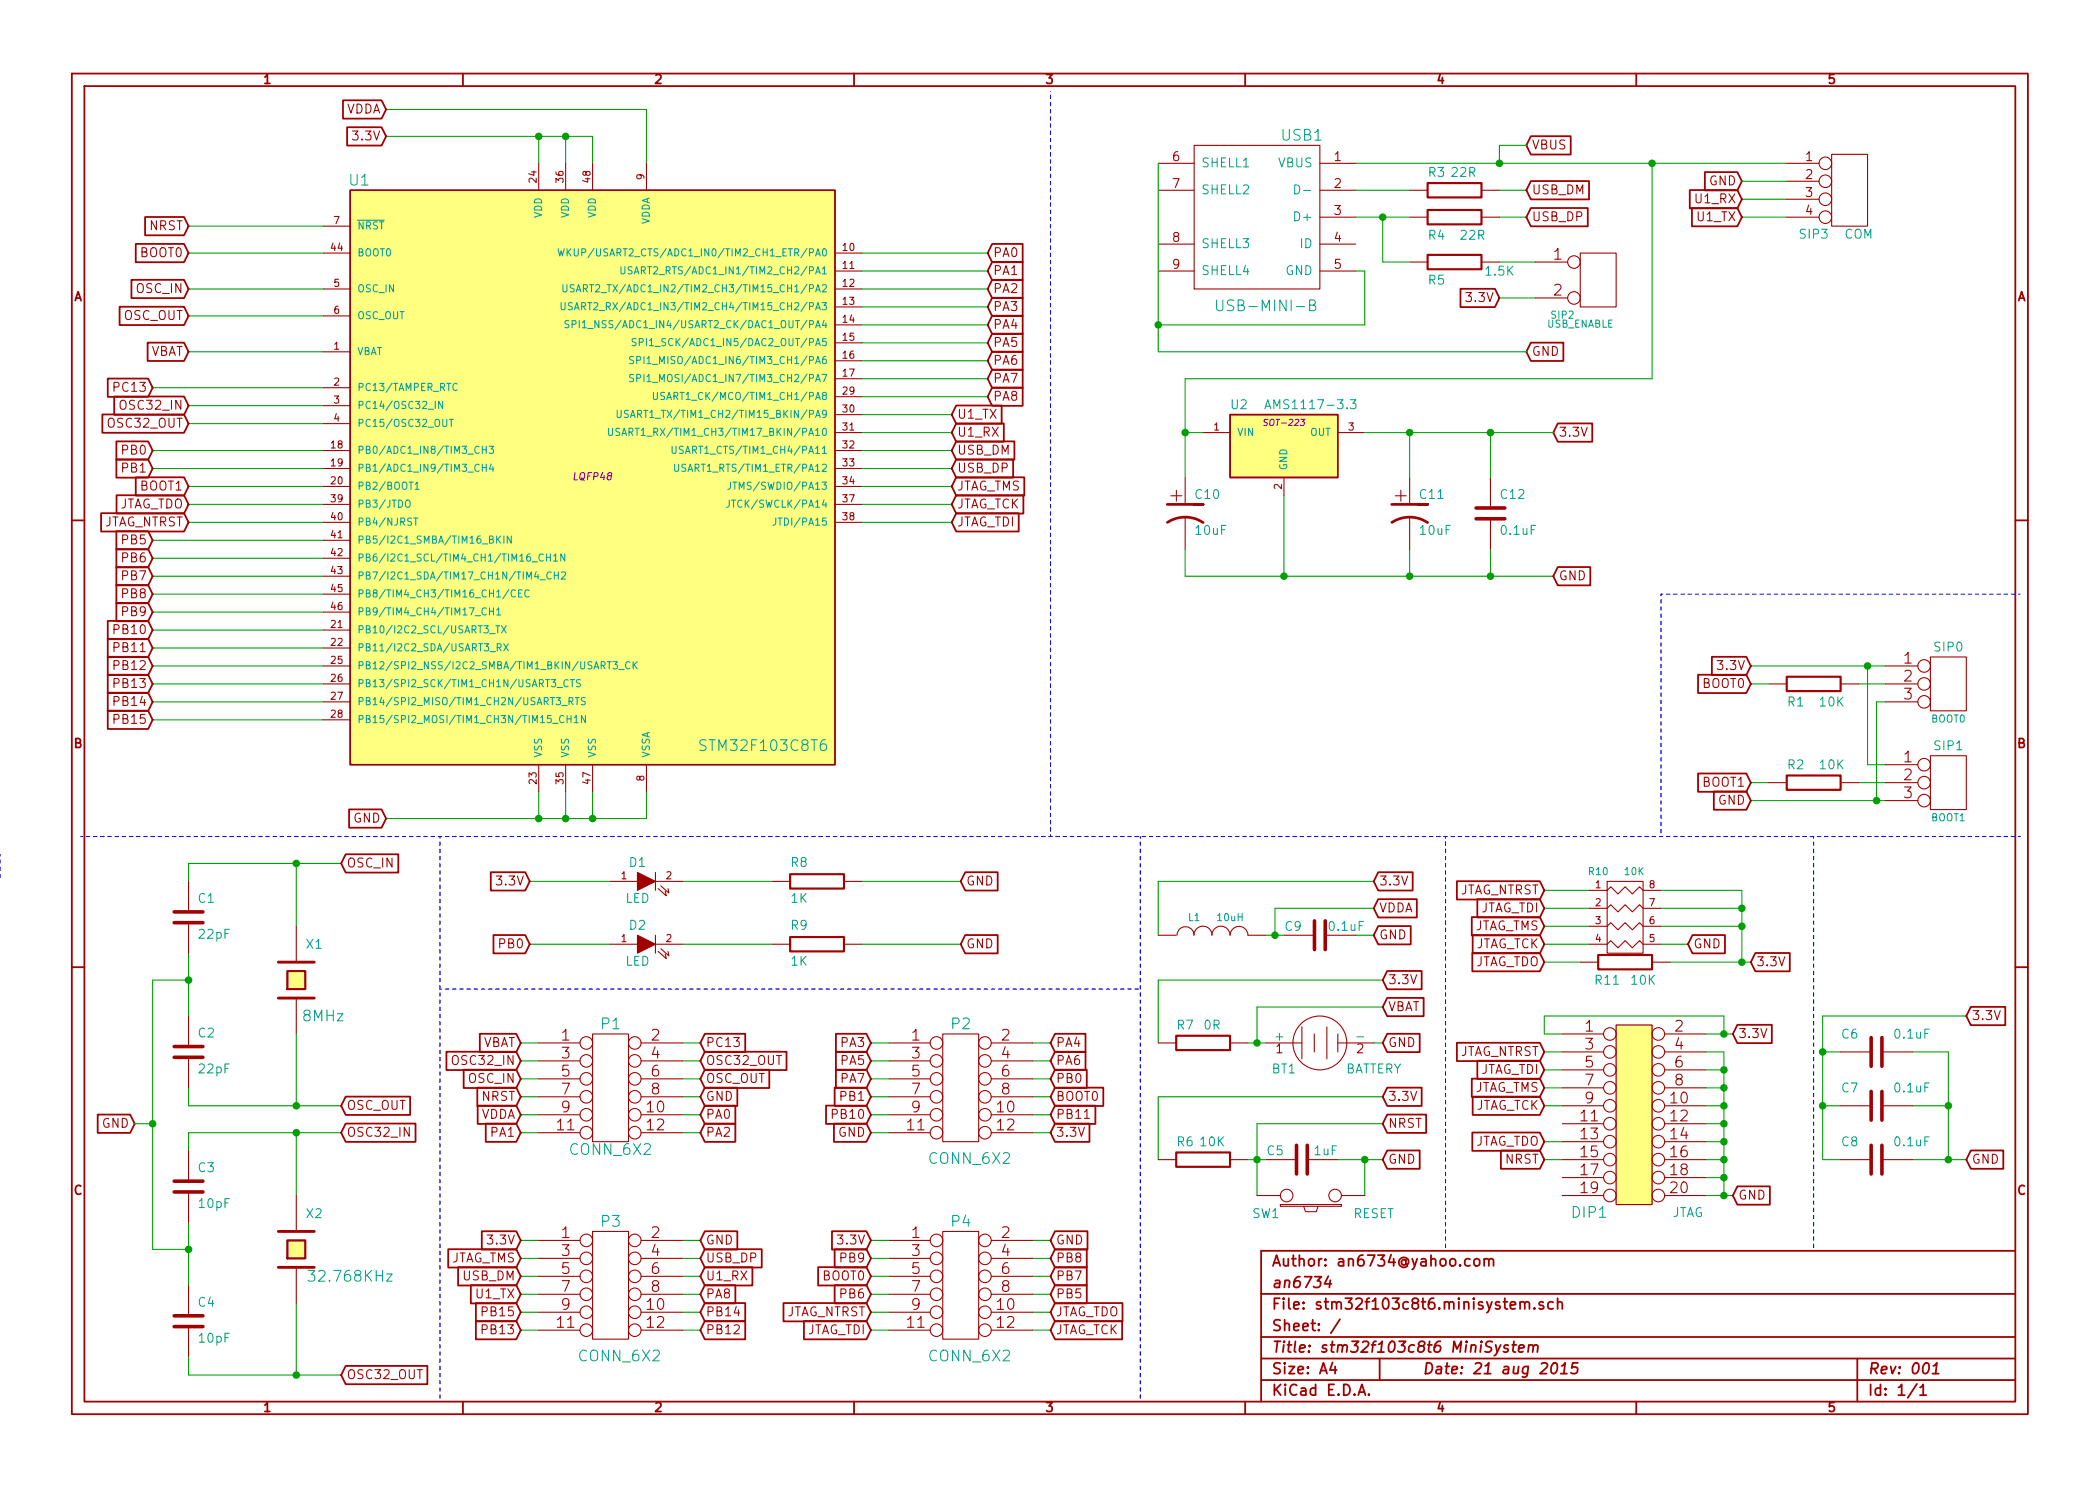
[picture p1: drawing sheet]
EESchema Schematic File Version 2
LIBS:power
LIBS:device
LIBS:transistors
LIBS:conn
LIBS:linear
LIBS:regul
LIBS:74xx
LIBS:cmos4000
LIBS:adc-dac
LIBS:memory
LIBS:xilinx
LIBS:special
LIBS:microcontrollers
LIBS:dsp
LIBS:microchip
LIBS:analog_switches
LIBS:motorola
LIBS:texas
LIBS:intel
LIBS:audio
LIBS:interface
LIBS:digital-audio
LIBS:philips
LIBS:display
LIBS:cypress
LIBS:siliconi
LIBS:opto
LIBS:atmel
LIBS:contrib
LIBS:valves
LIBS:stm32
LIBS:stm32f103c8t6.minisystem-cache
EELAYER 27 0
EELAYER END
$Descr A4 11693 8268
encoding utf-8
Sheet 1 1
Title "stm32f103c8t6 MiniSystem"
Date "21 aug 2015"
Rev "001"
Comp "an6734"
Comment1 "Author: an6734@yahoo.com"
Comment2 ""
Comment3 ""
Comment4 ""
$EndDescr
Wire Notes Line
	2450 5500 6350 5500
Wire Notes Line
	10100 4650 10100 6950
Wire Notes Line
	6350 4650 6350 7800
Wire Wire Line
	8350 1450 8550 1450
Connection ~ 8300 3200
Wire Wire Line
	8300 3200 8300 3050
Wire Wire Line
	9950 1200 9700 1200
Wire Wire Line
	8350 1200 8500 1200
Wire Wire Line
	9750 4450 10500 4450
Wire Wire Line
	9750 3700 10500 3700
Wire Wire Line
	10350 3800 10500 3800
Connection ~ 10850 6150
Wire Wire Line
	10650 6150 10850 6150
Wire Wire Line
	10650 6450 10950 6450
Wire Wire Line
	10150 6450 10250 6450
Wire Wire Line
	10150 5650 10150 6450
Wire Wire Line
	10150 5650 10950 5650
Connection ~ 9700 5050
Wire Wire Line
	9250 5050 9700 5050
Wire Wire Line
	9300 5350 9750 5350
Wire Wire Line
	8800 5350 8600 5350
Wire Wire Line
	8850 5150 8600 5150
Wire Wire Line
	8850 4950 8600 4950
Wire Wire Line
	8700 6350 8600 6350
Wire Wire Line
	8600 6050 8700 6050
Wire Wire Line
	8700 5850 8600 5850
Connection ~ 9600 6450
Wire Wire Line
	9600 6450 9500 6450
Connection ~ 9600 6250
Wire Wire Line
	9600 6250 9500 6250
Connection ~ 9600 6050
Wire Wire Line
	9600 6050 9500 6050
Connection ~ 9600 6650
Wire Wire Line
	9600 5850 9600 6650
Wire Wire Line
	9600 5850 9500 5850
Wire Wire Line
	9500 5750 9650 5750
Connection ~ 7600 6450
Wire Wire Line
	7600 6650 7600 6450
Wire Wire Line
	7450 6450 7700 6450
Wire Wire Line
	6950 6450 7050 6450
Wire Wire Line
	7700 6100 6450 6100
Wire Wire Line
	6450 6100 6450 6450
Wire Wire Line
	7700 6250 7000 6250
Connection ~ 7000 6450
Connection ~ 7000 5800
Wire Wire Line
	7000 5800 7000 5600
Wire Wire Line
	7000 5600 7700 5600
Wire Wire Line
	6450 5800 6450 5450
Wire Wire Line
	6450 5450 7700 5450
Wire Wire Line
	7550 5200 7650 5200
Wire Wire Line
	7650 4900 6450 4900
Wire Wire Line
	7050 5200 7150 5200
Wire Notes Line
	2450 4650 2450 7800
Wire Wire Line
	3800 6200 3900 6200
Wire Wire Line
	3800 6000 3900 6000
Wire Wire Line
	3800 5800 3900 5800
Wire Wire Line
	3000 6200 2900 6200
Wire Wire Line
	2900 6000 3000 6000
Wire Wire Line
	3000 5800 2900 5800
Wire Wire Line
	3800 5250 4300 5250
Connection ~ 1650 7650
Wire Wire Line
	1050 7650 1900 7650
Wire Wire Line
	1650 6650 1650 6300
Wire Wire Line
	1050 6400 1050 6300
Wire Wire Line
	1050 6800 1050 7150
Wire Wire Line
	1050 7650 1050 7550
Wire Wire Line
	1650 7250 1650 7650
Connection ~ 1050 6950
Wire Wire Line
	1050 6300 1900 6300
Connection ~ 1650 6300
Connection ~ 1650 4800
Wire Wire Line
	1050 4800 1900 4800
Connection ~ 1050 5450
Wire Wire Line
	1650 5750 1650 6150
Wire Wire Line
	1050 6050 1050 6150
Wire Wire Line
	1050 5300 1050 5650
Wire Wire Line
	1050 2250 1800 2250
Wire Wire Line
	1800 2350 1050 2350
Wire Wire Line
	1800 1600 1050 1600
Wire Wire Line
	1800 1750 1050 1750
Wire Wire Line
	1800 1950 1050 1950
Wire Wire Line
	1800 2500 850  2500
Wire Wire Line
	1800 2600 850  2600
Wire Wire Line
	1800 2700 1050 2700
Wire Wire Line
	1800 2800 1050 2800
Wire Wire Line
	1800 2900 1050 2900
Wire Wire Line
	1800 3000 850  3000
Wire Wire Line
	1800 3100 850  3100
Wire Wire Line
	1800 3200 850  3200
Wire Wire Line
	1800 3300 850  3300
Wire Wire Line
	1800 3400 850  3400
Wire Wire Line
	1800 3500 850  3500
Wire Wire Line
	1800 3600 850  3600
Wire Wire Line
	1800 3700 850  3700
Wire Wire Line
	1800 3800 850  3800
Wire Wire Line
	1800 3900 850  3900
Wire Wire Line
	1800 4000 850  4000
Wire Wire Line
	1800 1400 1050 1400
Wire Wire Line
	1800 1250 1050 1250
Wire Wire Line
	1800 2150 850  2150
Wire Wire Line
	3000 4550 3000 4400
Wire Wire Line
	3600 4550 3600 4400
Wire Wire Line
	3300 4550 3300 4400
Wire Wire Line
	3150 4550 3150 4400
Wire Wire Line
	2150 4550 3600 4550
Connection ~ 3300 4550
Connection ~ 3150 4550
Connection ~ 3000 4550
Wire Wire Line
	3300 750  3300 900 
Wire Wire Line
	3150 750  3150 900 
Wire Wire Line
	3000 750  3000 900 
Wire Wire Line
	2150 750  3300 750 
Connection ~ 3150 750 
Connection ~ 3000 750 
Wire Wire Line
	3600 900  3600 600 
Wire Wire Line
	3600 600  2150 600 
Wire Wire Line
	4800 2300 5300 2300
Wire Wire Line
	4800 2400 5300 2400
Wire Wire Line
	4800 1400 5500 1400
Wire Wire Line
	4800 1500 5500 1500
Wire Wire Line
	4800 1600 5500 1600
Wire Wire Line
	4800 1700 5500 1700
Wire Wire Line
	4800 1800 5500 1800
Wire Wire Line
	4800 1900 5500 1900
Wire Wire Line
	4800 2000 5500 2000
Wire Wire Line
	4800 2100 5500 2100
Wire Wire Line
	4800 2200 5500 2200
Wire Wire Line
	4800 2500 5300 2500
Wire Wire Line
	4800 2600 5300 2600
Wire Wire Line
	4800 2700 5300 2700
Wire Wire Line
	4800 2800 5300 2800
Wire Wire Line
	4800 2900 5300 2900
Wire Notes Line
	0    4750 0    4900
Wire Wire Line
	1050 4800 1050 4900
Wire Wire Line
	1650 5150 1650 4800
Wire Wire Line
	1050 6150 1900 6150
Connection ~ 1650 6150
Wire Notes Line
	5850 4650 5850 500 
Wire Wire Line
	2950 5250 3400 5250
Wire Wire Line
	4800 5250 5350 5250
Wire Wire Line
	4800 4900 5350 4900
Wire Wire Line
	2950 4900 3400 4900
Wire Wire Line
	3800 4900 4300 4900
Wire Wire Line
	3000 5900 2900 5900
Wire Wire Line
	2900 6100 3000 6100
Wire Wire Line
	2900 6300 3000 6300
Wire Wire Line
	3800 5900 3900 5900
Wire Wire Line
	3800 6100 3900 6100
Wire Wire Line
	3800 6300 3900 6300
Wire Wire Line
	3800 7400 3900 7400
Wire Wire Line
	3800 7200 3900 7200
Wire Wire Line
	3800 7000 3900 7000
Wire Wire Line
	2900 7400 3000 7400
Wire Wire Line
	2900 7200 3000 7200
Wire Wire Line
	3000 7000 2900 7000
Wire Wire Line
	3000 6900 2900 6900
Wire Wire Line
	2900 7100 3000 7100
Wire Wire Line
	3000 7300 2900 7300
Wire Wire Line
	3800 6900 3900 6900
Wire Wire Line
	3800 7100 3900 7100
Wire Wire Line
	3800 7300 3900 7300
Wire Wire Line
	5750 7300 5850 7300
Wire Wire Line
	5750 7100 5850 7100
Wire Wire Line
	5750 6900 5850 6900
Wire Wire Line
	4950 7300 4850 7300
Wire Wire Line
	4850 7100 4950 7100
Wire Wire Line
	4950 6900 4850 6900
Wire Wire Line
	4950 7000 4850 7000
Wire Wire Line
	4850 7200 4950 7200
Wire Wire Line
	4850 7400 4950 7400
Wire Wire Line
	5750 7000 5850 7000
Wire Wire Line
	5750 7200 5850 7200
Wire Wire Line
	5750 7400 5850 7400
Wire Wire Line
	5750 6300 5850 6300
Wire Wire Line
	5750 6100 5850 6100
Wire Wire Line
	5750 5900 5850 5900
Wire Wire Line
	4850 6300 4950 6300
Wire Wire Line
	4850 6100 4950 6100
Wire Wire Line
	4950 5900 4850 5900
Wire Wire Line
	4950 5800 4850 5800
Wire Wire Line
	4850 6000 4950 6000
Wire Wire Line
	4950 6200 4850 6200
Wire Wire Line
	5750 5800 5850 5800
Wire Wire Line
	5750 6000 5850 6000
Wire Wire Line
	5750 6200 5850 6200
Wire Wire Line
	6450 4900 6450 5200
Wire Wire Line
	7650 5050 7100 5050
Wire Wire Line
	7100 5050 7100 5200
Connection ~ 7100 5200
Wire Wire Line
	6950 5800 7050 5800
Wire Wire Line
	7700 5800 7650 5800
Wire Wire Line
	7000 6250 7000 6650
Wire Wire Line
	9500 6650 9650 6650
Wire Wire Line
	8700 5750 8600 5750
Wire Wire Line
	8600 5750 8600 5650
Wire Wire Line
	8600 5650 9600 5650
Wire Wire Line
	9600 5650 9600 5750
Connection ~ 9600 5750
Wire Wire Line
	9500 5950 9600 5950
Connection ~ 9600 5950
Wire Wire Line
	9500 6150 9600 6150
Connection ~ 9600 6150
Wire Wire Line
	9500 6350 9600 6350
Connection ~ 9600 6350
Wire Wire Line
	9500 6550 9600 6550
Connection ~ 9600 6550
Wire Wire Line
	8700 5950 8600 5950
Wire Wire Line
	8700 6150 8600 6150
Wire Wire Line
	8700 6450 8600 6450
Wire Wire Line
	8850 5050 8600 5050
Wire Wire Line
	8850 5250 8600 5250
Wire Wire Line
	9400 5250 9250 5250
Wire Wire Line
	9250 4950 9700 4950
Wire Wire Line
	9700 4950 9700 5350
Connection ~ 9700 5350
Wire Wire Line
	9250 5150 9700 5150
Connection ~ 9700 5150
Wire Wire Line
	10250 6150 10150 6150
Connection ~ 10150 6150
Wire Wire Line
	10250 5850 10150 5850
Connection ~ 10150 5850
Wire Wire Line
	10650 5850 10850 5850
Connection ~ 10850 6450
Wire Wire Line
	10850 5850 10850 6450
Wire Wire Line
	9750 3800 9850 3800
Wire Wire Line
	9750 4350 9850 4350
Wire Wire Line
	10350 4350 10500 4350
Wire Wire Line
	10500 4250 10400 4250
Wire Wire Line
	10400 4250 10400 3700
Connection ~ 10400 3700
Wire Wire Line
	10500 3900 10450 3900
Wire Wire Line
	10450 3900 10450 4450
Connection ~ 10450 4450
Wire Wire Line
	8350 1050 8500 1050
Wire Wire Line
	7550 1050 7850 1050
Wire Wire Line
	9700 1100 9950 1100
Wire Wire Line
	6600 3200 8650 3200
Wire Wire Line
	7850 3050 7850 3200
Connection ~ 7850 3200
Wire Wire Line
	7150 2750 7150 3200
Connection ~ 7150 3200
Wire Wire Line
	8350 1650 8550 1650
Wire Wire Line
	7550 900  9950 900 
Wire Notes Line
	450  4650 11250 4650
Wire Notes Line
	8050 4650 8050 6950
Wire Notes Line
	11250 3300 9250 3300
Wire Notes Line
	9250 3300 9250 4650
Text GLabel 8500 1950 2    50   Input ~ 0
GND
Text GLabel 8500 800  2    50   Input ~ 0
VBUS
Text GLabel 8350 1650 0    50   Input ~ 0
3.3V
Text GLabel 8650 2400 2    50   Input ~ 0
3.3V
Text GLabel 8650 3200 2    50   Input ~ 0
GND
$Comp
L C C12
U 1 1
P 8300 2850
F 0 "C12" H 8350 2950 50  0000 L CNN
F 1 "0.1uF" H 8350 2750 50  0000 L CNN
F 2 "" H 8300 2850 60  0001 C CNN
F 3 "" H 8300 2850 60  0001 C CNN
	1    8300 2850
	1    0    0    -1  
$EndComp
$Comp
L CP1 C11
U 1 1
P 7850 2850
F 0 "C11" H 7900 2950 50  0000 L CNN
F 1 "10uF" H 7900 2750 50  0000 L CNN
F 2 "" H 7850 2850 60  0001 C CNN
F 3 "" H 7850 2850 60  0001 C CNN
	1    7850 2850
	1    0    0    -1  
$EndComp
$Comp
L CP1 C10
U 1 1
P 6600 2850
F 0 "C10" H 6650 2950 50  0000 L CNN
F 1 "10uF" H 6650 2750 50  0000 L CNN
F 2 "" H 6600 2850 60  0001 C CNN
F 3 "" H 6600 2850 60  0001 C CNN
	1    6600 2850
	1    0    0    -1  
$EndComp
Text GLabel 9700 1200 0    50   Input ~ 0
U1_TX
Text GLabel 9700 1100 0    50   Input ~ 0
U1_RX
Text GLabel 8500 1200 2    50   Input ~ 0
USB_DP
Text GLabel 8500 1050 2    50   Input ~ 0
USB_DM
$Comp
L R R4
U 1 1
P 8100 1200
F 0 "R4" V 8000 1300 50  0000 C CNN
F 1 "22R" V 8000 1100 50  0000 C CNN
F 2 "" H 8100 1200 60  0001 C CNN
F 3 "" H 8100 1200 60  0001 C CNN
	1    8100 1200
	0    -1   -1   0   
$EndComp
$Comp
L R R3
U 1 1
P 8100 1050
F 0 "R3" V 8200 1150 50  0000 C CNN
F 1 "22R" V 8200 1000 50  0000 C CNN
F 2 "" H 8100 1050 60  0001 C CNN
F 3 "" H 8100 1050 60  0001 C CNN
	1    8100 1050
	0    -1   -1   0   
$EndComp
$Comp
L R R5
U 1 1
P 8100 1450
F 0 "R5" V 8000 1550 50  0000 C CNN
F 1 "1.5K" V 8050 1200 50  0000 C CNN
F 2 "" H 8100 1450 60  0001 C CNN
F 3 "" H 8100 1450 60  0001 C CNN
	1    8100 1450
	0    -1   -1   0   
$EndComp
Text GLabel 9750 3700 0    50   Input ~ 0
3.3V
Text GLabel 9750 4450 0    50   Input ~ 0
GND
$Comp
L R R2
U 1 1
P 10100 4350
F 0 "R2" V 10200 4450 50  0000 C CNN
F 1 "10K" V 10200 4250 50  0000 C CNN
F 2 "" H 10100 4350 60  0001 C CNN
F 3 "" H 10100 4350 60  0001 C CNN
	1    10100 4350
	0    -1   -1   0   
$EndComp
$Comp
L CONN_3 SIP1
U 1 1
P 10850 4350
F 0 "SIP1" H 10850 4550 50  0000 C CNN
F 1 "BOOT1" H 10850 4150 40  0000 C CNN
F 2 "" H 10850 4350 60  0001 C CNN
F 3 "" H 10850 4350 60  0001 C CNN
	1    10850 4350
	1    0    0    -1  
$EndComp
Text GLabel 9750 4350 0    50   Input ~ 0
BOOT1
Text GLabel 9750 3800 0    50   Input ~ 0
BOOT0
$Comp
L CONN_3 SIP0
U 1 1
P 10850 3800
F 0 "SIP0" H 10850 4000 50  0000 C CNN
F 1 "BOOT0" H 10850 3600 40  0000 C CNN
F 2 "" H 10850 3800 60  0001 C CNN
F 3 "" H 10850 3800 60  0001 C CNN
	1    10850 3800
	1    0    0    -1  
$EndComp
$Comp
L R R1
U 1 1
P 10100 3800
F 0 "R1" V 10000 3900 50  0000 C CNN
F 1 "10K" V 10000 3700 50  0000 C CNN
F 2 "" H 10100 3800 60  0001 C CNN
F 3 "" H 10100 3800 60  0001 C CNN
	1    10100 3800
	0    -1   -1   0   
$EndComp
Text GLabel 10950 5650 2    50   Input ~ 0
3.3V
Text GLabel 10950 6450 2    50   Input ~ 0
GND
$Comp
L C C8
U 1 1
P 10450 6450
F 0 "C8" V 10550 6550 50  0000 L CNN
F 1 "0.1uF" V 10550 6150 50  0000 L CNN
F 2 "" H 10450 6450 60  0001 C CNN
F 3 "" H 10450 6450 60  0001 C CNN
	1    10450 6450
	0    -1   -1   0   
$EndComp
$Comp
L C C7
U 1 1
P 10450 6150
F 0 "C7" V 10550 6250 50  0000 L CNN
F 1 "0.1uF" V 10550 5850 50  0000 L CNN
F 2 "" H 10450 6150 60  0001 C CNN
F 3 "" H 10450 6150 60  0001 C CNN
	1    10450 6150
	0    -1   -1   0   
$EndComp
$Comp
L C C6
U 1 1
P 10450 5850
F 0 "C6" V 10550 5950 50  0000 L CNN
F 1 "0.1uF" V 10550 5550 50  0000 L CNN
F 2 "" H 10450 5850 60  0001 C CNN
F 3 "" H 10450 5850 60  0001 C CNN
	1    10450 5850
	0    -1   -1   0   
$EndComp
Text GLabel 9750 5350 2    50   Input ~ 0
3.3V
Text GLabel 9400 5250 2    50   Input ~ 0
GND
Text GLabel 8600 4950 0    50   Input ~ 0
JTAG_NTRST
Text GLabel 8600 5050 0    50   Input ~ 0
JTAG_TDI
Text GLabel 8600 5150 0    50   Input ~ 0
JTAG_TMS
Text GLabel 8600 5250 0    50   Input ~ 0
JTAG_TCK
Text GLabel 8600 5350 0    50   Input ~ 0
JTAG_TDO
$Comp
L R R11
U 1 1
P 9050 5350
F 0 "R11" V 8950 5450 50  0000 C CNN
F 1 "10K" V 8950 5250 50  0000 C CNN
F 2 "" H 9050 5350 60  0001 C CNN
F 3 "" H 9050 5350 60  0001 C CNN
	1    9050 5350
	0    -1   -1   0   
$EndComp
$Comp
L R_PACK4 R10
U 1 1
P 9050 5300
F 0 "R10" H 8900 5750 40  0000 C CNN
F 1 "10K" H 9100 5750 40  0000 C CNN
F 2 "" H 9050 5300 60  0001 C CNN
F 3 "" H 9050 5300 60  0001 C CNN
	1    9050 5300
	1    0    0    -1  
$EndComp
Text GLabel 8600 6450 0    50   Input ~ 0
NRST
Text GLabel 8600 6350 0    50   Input ~ 0
JTAG_TDO
Text GLabel 8600 6150 0    50   Input ~ 0
JTAG_TCK
Text GLabel 8600 6050 0    50   Input ~ 0
JTAG_TMS
Text GLabel 8600 5950 0    50   Input ~ 0
JTAG_TDI
Text GLabel 8600 5850 0    50   Input ~ 0
JTAG_NTRST
Text GLabel 9650 6650 2    50   Input ~ 0
GND
Text GLabel 9650 5750 2    50   Input ~ 0
3.3V
$Comp
L CONN_10X2 DIP1
U 1 1
P 9100 6200
F 0 "DIP1" H 8850 5650 60  0000 C CNN
F 1 "JTAG" H 9400 5650 50  0000 C CNN
F 2 "" H 9100 6200 60  0001 C CNN
F 3 "" H 9100 6200 60  0001 C CNN
	1    9100 6200
	1    0    0    -1  
$EndComp
$Comp
L SW_PUSH SW1
U 1 1
P 7300 6650
F 0 "SW1" H 7550 6750 50  0000 C CNN
F 1 "RESET" H 6950 6750 50  0000 C CNN
F 2 "" H 7300 6650 60  0001 C CNN
F 3 "" H 7300 6650 60  0001 C CNN
	1    7300 6650
	-1   0    0    1   
$EndComp
$Comp
L C C5
U 1 1
P 7250 6450
F 0 "C5" V 7300 6550 50  0000 L CNN
F 1 "1uF" V 7300 6250 50  0000 L CNN
F 2 "" H 7250 6450 60  0001 C CNN
F 3 "" H 7250 6450 60  0001 C CNN
	1    7250 6450
	0    -1   -1   0   
$EndComp
$Comp
L R R6
U 1 1
P 6700 6450
F 0 "R6" V 6800 6550 50  0000 C CNN
F 1 "10K" V 6800 6400 50  0000 C CNN
F 2 "" H 6700 6450 60  0001 C CNN
F 3 "" H 6700 6450 60  0001 C CNN
	1    6700 6450
	0    -1   -1   0   
$EndComp
Text GLabel 7700 6100 2    50   Input ~ 0
3.3V
Text GLabel 7700 6250 2    50   Input ~ 0
NRST
Text GLabel 7700 6450 2    50   Input ~ 0
GND
Text GLabel 7700 5800 2    50   Input ~ 0
GND
Text GLabel 7700 5600 2    50   Input ~ 0
VBAT
Text GLabel 7700 5450 2    50   Input ~ 0
3.3V
$Comp
L BATTERY BT1
U 1 1
P 7350 5800
F 0 "BT1" H 7150 5650 50  0000 C CNN
F 1 "BATTERY" H 7650 5650 50  0000 C CNN
F 2 "" H 7350 5800 60  0001 C CNN
F 3 "" H 7350 5800 60  0001 C CNN
	1    7350 5800
	1    0    0    -1  
$EndComp
$Comp
L R R7
U 1 1
P 6700 5800
F 0 "R7" V 6800 5900 50  0000 C CNN
F 1 "0R" V 6800 5750 50  0000 C CNN
F 2 "" H 6700 5800 60  0001 C CNN
F 3 "" H 6700 5800 60  0001 C CNN
	1    6700 5800
	0    -1   -1   0   
$EndComp
Text GLabel 7650 5050 2    50   Input ~ 0
VDDA
Text GLabel 7650 5200 2    50   Input ~ 0
GND
Text GLabel 7650 4900 2    50   Input ~ 0
3.3V
$Comp
L C C9
U 1 1
P 7350 5200
F 0 "C9" V 7400 5300 50  0000 L CNN
F 1 "0.1uF" V 7400 4950 50  0000 L CNN
F 2 "" H 7350 5200 60  0001 C CNN
F 3 "" H 7350 5200 60  0001 C CNN
	1    7350 5200
	0    -1   -1   0   
$EndComp
$Comp
L INDUCTOR L1
U 1 1
P 6750 5200
F 0 "L1" V 6850 5300 40  0000 C CNN
F 1 "10uH" V 6850 5100 40  0000 C CNN
F 2 "" H 6750 5200 60  0001 C CNN
F 3 "" H 6750 5200 60  0001 C CNN
	1    6750 5200
	0    -1   -1   0   
$EndComp
$Comp
L CONN_4 SIP3
U 1 1
P 10300 1050
F 0 "SIP3" H 10100 800 50  0000 C CNN
F 1 "COM" H 10350 800 50  0000 C CNN
F 2 "" H 10300 1050 60  0001 C CNN
F 3 "" H 10300 1050 60  0001 C CNN
	1    10300 1050
	1    0    0    -1  
$EndComp
$Comp
L CONN_2 SIP2
U 1 1
P 8900 1550
F 0 "SIP2" H 8700 1350 40  0000 C CNN
F 1 "USB_ENABLE" H 8800 1300 40  0000 C CNN
F 2 "" H 8900 1550 60  0001 C CNN
F 3 "" H 8900 1550 60  0001 C CNN
	1    8900 1550
	1    0    0    -1  
$EndComp
$Comp
L CONN_6X2 P2
U 1 1
P 5350 6050
F 0 "P2" H 5350 6400 60  0000 C CNN
F 1 "CONN_6X2" H 5400 5650 60  0000 C CNN
F 2 "" H 5350 6050 60  0001 C CNN
F 3 "" H 5350 6050 60  0001 C CNN
	1    5350 6050
	1    0    0    -1  
$EndComp
Text GLabel 4850 5800 0    50   Input ~ 0
PA3
Text GLabel 4850 5900 0    50   Input ~ 0
PA5
Text GLabel 4850 6000 0    50   Input ~ 0
PA7
Text GLabel 4850 6100 0    50   Input ~ 0
PB1
Text GLabel 4850 6200 0    50   Input ~ 0
PB10
Text GLabel 4850 6300 0    50   Input ~ 0
GND
Text GLabel 5850 5800 2    50   Input ~ 0
PA4
Text GLabel 5850 5900 2    50   Input ~ 0
PA6
Text GLabel 5850 6000 2    50   Input ~ 0
PB0
Text GLabel 5850 6100 2    50   Input ~ 0
BOOT0
Text GLabel 5850 6200 2    50   Input ~ 0
PB11
Text GLabel 5850 6300 2    50   Input ~ 0
3.3V
Text GLabel 5850 7400 2    50   Input ~ 0
JTAG_TCK
Text GLabel 5850 7300 2    50   Input ~ 0
JTAG_TDO
Text GLabel 5850 7200 2    50   Input ~ 0
PB5
Text GLabel 5850 7100 2    50   Input ~ 0
PB7
Text GLabel 5850 7000 2    50   Input ~ 0
PB8
Text GLabel 5850 6900 2    50   Input ~ 0
GND
Text GLabel 4850 7400 0    50   Input ~ 0
JTAG_TDI
Text GLabel 4850 7300 0    50   Input ~ 0
JTAG_NTRST
Text GLabel 4850 7200 0    50   Input ~ 0
PB6
Text GLabel 4850 7100 0    50   Input ~ 0
BOOT0
Text GLabel 4850 7000 0    50   Input ~ 0
PB9
Text GLabel 4850 6900 0    50   Input ~ 0
3.3V
$Comp
L CONN_6X2 P4
U 1 1
P 5350 7150
F 0 "P4" H 5350 7500 60  0000 C CNN
F 1 "CONN_6X2" H 5400 6750 60  0000 C CNN
F 2 "" H 5350 7150 60  0001 C CNN
F 3 "" H 5350 7150 60  0001 C CNN
	1    5350 7150
	1    0    0    -1  
$EndComp
$Comp
L CONN_6X2 P3
U 1 1
P 3400 7150
F 0 "P3" H 3400 7500 60  0000 C CNN
F 1 "CONN_6X2" H 3450 6750 60  0000 C CNN
F 2 "" H 3400 7150 60  0001 C CNN
F 3 "" H 3400 7150 60  0001 C CNN
	1    3400 7150
	1    0    0    -1  
$EndComp
Text GLabel 2900 6900 0    50   Input ~ 0
3.3V
Text GLabel 2900 7000 0    50   Input ~ 0
JTAG_TMS
Text GLabel 2900 7100 0    50   Input ~ 0
USB_DM
Text GLabel 2900 7200 0    50   Input ~ 0
U1_TX
Text GLabel 2900 7300 0    50   Input ~ 0
PB15
Text GLabel 2900 7400 0    50   Input ~ 0
PB13
Text GLabel 3900 6900 2    50   Input ~ 0
GND
Text GLabel 3900 7000 2    50   Input ~ 0
USB_DP
Text GLabel 3900 7100 2    50   Input ~ 0
U1_RX
Text GLabel 3900 7200 2    50   Input ~ 0
PA8
Text GLabel 3900 7300 2    50   Input ~ 0
PB14
Text GLabel 3900 7400 2    50   Input ~ 0
PB12
Text GLabel 3900 6300 2    50   Input ~ 0
PA2
Text GLabel 3900 6200 2    50   Input ~ 0
PA0
Text GLabel 3900 6100 2    50   Input ~ 0
GND
Text GLabel 3900 6000 2    50   Input ~ 0
OSC_OUT
Text GLabel 3900 5900 2    50   Input ~ 0
OSC32_OUT
Text GLabel 3900 5800 2    50   Input ~ 0
PC13
Text GLabel 2900 6300 0    50   Input ~ 0
PA1
Text GLabel 2900 6200 0    50   Input ~ 0
VDDA
Text GLabel 2900 6100 0    50   Input ~ 0
NRST
Text GLabel 2900 6000 0    50   Input ~ 0
OSC_IN
Text GLabel 2900 5900 0    50   Input ~ 0
OSC32_IN
Text GLabel 2900 5800 0    50   Input ~ 0
VBAT
$Comp
L LED D1
U 1 1
P 3600 4900
F 0 "D1" H 3550 5000 50  0000 C CNN
F 1 "LED" H 3550 4800 50  0000 C CNN
F 2 "" H 3600 4900 60  0001 C CNN
F 3 "" H 3600 4900 60  0001 C CNN
	1    3600 4900
	1    0    0    -1  
$EndComp
$Comp
L R R8
U 1 1
P 4550 4900
F 0 "R8" V 4450 4800 50  0000 C CNN
F 1 "1K" V 4650 4800 50  0000 C CNN
F 2 "" H 4550 4900 60  0001 C CNN
F 3 "" H 4550 4900 60  0001 C CNN
	1    4550 4900
	0    1    1    0   
$EndComp
Text GLabel 2950 4900 0    50   Input ~ 0
3.3V
Text GLabel 5350 4900 2    50   Input ~ 0
GND
Text GLabel 5350 5250 2    50   Input ~ 0
GND
Text GLabel 2950 5250 0    50   Input ~ 0
PB0
$Comp
L R R9
U 1 1
P 4550 5250
F 0 "R9" V 4450 5150 50  0000 C CNN
F 1 "1K" V 4650 5150 50  0000 C CNN
F 2 "" H 4550 5250 60  0001 C CNN
F 3 "" H 4550 5250 60  0001 C CNN
	1    4550 5250
	0    1    1    0   
$EndComp
$Comp
L LED D2
U 1 1
P 3600 5250
F 0 "D2" H 3550 5350 50  0000 C CNN
F 1 "LED" H 3550 5150 50  0000 C CNN
F 2 "" H 3600 5250 60  0001 C CNN
F 3 "" H 3600 5250 60  0001 C CNN
	1    3600 5250
	1    0    0    -1  
$EndComp
$Comp
L CRYSTAL X2
U 1 1
P 1650 6950
F 0 "X2" V 1850 6850 50  0000 C CNN
F 1 "32.768KHz" V 1500 6650 60  0000 C CNN
F 2 "" H 1650 6950 60  0001 C CNN
F 3 "" H 1650 6950 60  0001 C CNN
	1    1650 6950
	0    -1   -1   0   
$EndComp
$Comp
L C C3
U 1 1
P 1050 6600
F 0 "C3" H 1100 6700 50  0000 L CNN
F 1 "10pF" H 1100 6500 50  0000 L CNN
F 2 "" H 1050 6600 60  0001 C CNN
F 3 "" H 1050 6600 60  0001 C CNN
	1    1050 6600
	1    0    0    -1  
$EndComp
$Comp
L C C4
U 1 1
P 1050 7350
F 0 "C4" H 1100 7450 50  0000 L CNN
F 1 "10pF" H 1100 7250 50  0000 L CNN
F 2 "" H 1050 7350 60  0001 C CNN
F 3 "" H 1050 7350 60  0001 C CNN
	1    1050 7350
	1    0    0    -1  
$EndComp
Text GLabel 1900 7650 2    50   Input ~ 0
OSC32_OUT
Text GLabel 1900 6300 2    50   Input ~ 0
OSC32_IN
Text GLabel 1900 4800 2    50   Input ~ 0
OSC_IN
Text GLabel 1900 6150 2    50   Input ~ 0
OSC_OUT
$Comp
L C C2
U 1 1
P 1050 5850
F 0 "C2" H 1100 5950 50  0000 L CNN
F 1 "22pF" H 1100 5750 50  0000 L CNN
F 2 "" H 1050 5850 60  0001 C CNN
F 3 "" H 1050 5850 60  0001 C CNN
	1    1050 5850
	1    0    0    -1  
$EndComp
$Comp
L C C1
U 1 1
P 1050 5100
F 0 "C1" H 1100 5200 50  0000 L CNN
F 1 "22pF" H 1100 5000 50  0000 L CNN
F 2 "" H 1050 5100 60  0001 C CNN
F 3 "" H 1050 5100 60  0001 C CNN
	1    1050 5100
	1    0    0    -1  
$EndComp
$Comp
L CRYSTAL X1
U 1 1
P 1650 5450
F 0 "X1" V 1850 5350 50  0000 C CNN
F 1 "8MHz" V 1450 5300 60  0000 C CNN
F 2 "" H 1650 5450 60  0001 C CNN
F 3 "" H 1650 5450 60  0001 C CNN
	1    1650 5450
	0    -1   -1   0   
$EndComp
$Comp
L STM32F100C8 U1
U 1 1
P 3300 2650
F 0 "U1" H 2000 4300 60  0000 C CNN
F 1 "STM32F103C8T6" H 4250 1150 60  0000 C CNN
F 2 "LQFP48" H 3300 2650 40  0000 C CIN
F 3 "" H 3300 2650 60  0001 C CNN
	1    3300 2650
	1    0    0    -1  
$EndComp
Text GLabel 1050 2250 0    50   Input ~ 0
OSC32_IN
Text GLabel 1050 2350 0    50   Input ~ 0
OSC32_OUT
Text GLabel 1050 1600 0    50   Input ~ 0
OSC_IN
Text GLabel 1050 1750 0    50   Input ~ 0
OSC_OUT
Text GLabel 1050 1250 0    50   Input ~ 0
NRST
Text GLabel 1050 1400 0    50   Input ~ 0
BOOT0
Text GLabel 1050 2700 0    50   Input ~ 0
BOOT1
Text GLabel 1050 2900 0    50   Input ~ 0
JTAG_NTRST
Text GLabel 1050 1950 0    50   Input ~ 0
VBAT
Text GLabel 850  2500 0    50   Input ~ 0
PB0
Text GLabel 850  2600 0    50   Input ~ 0
PB1
Text GLabel 1050 2800 0    50   Input ~ 0
JTAG_TDO
Text GLabel 850  3000 0    50   Input ~ 0
PB5
Text GLabel 850  3100 0    50   Input ~ 0
PB6
Text GLabel 850  3200 0    50   Input ~ 0
PB7
Text GLabel 850  3300 0    50   Input ~ 0
PB8
Text GLabel 850  3400 0    50   Input ~ 0
PB9
Text GLabel 850  3500 0    50   Input ~ 0
PB10
Text GLabel 850  3600 0    50   Input ~ 0
PB11
Text GLabel 850  3700 0    50   Input ~ 0
PB12
Text GLabel 850  3800 0    50   Input ~ 0
PB13
Text GLabel 850  3900 0    50   Input ~ 0
PB14
Text GLabel 850  4000 0    50   Input ~ 0
PB15
Text GLabel 850  2150 0    50   Input ~ 0
PC13
Text GLabel 2150 750  0    50   Input ~ 0
3.3V
Text GLabel 2150 4550 0    50   Input ~ 0
GND
Text GLabel 2150 600  0    50   Input ~ 0
VDDA
Text GLabel 5300 2300 2    50   Input ~ 0
U1_TX
Text GLabel 5300 2400 2    50   Input ~ 0
U1_RX
Text GLabel 5300 2500 2    50   Input ~ 0
USB_DM
Text GLabel 5300 2600 2    50   Input ~ 0
USB_DP
Text GLabel 5300 2700 2    50   Input ~ 0
JTAG_TMS
Text GLabel 5300 2800 2    50   Input ~ 0
JTAG_TCK
Text GLabel 5300 2900 2    50   Input ~ 0
JTAG_TDI
Text GLabel 5500 1400 2    50   Input ~ 0
PA0
Text GLabel 5500 1500 2    50   Input ~ 0
PA1
Text GLabel 5500 1600 2    50   Input ~ 0
PA2
Text GLabel 5500 1700 2    50   Input ~ 0
PA3
Text GLabel 5500 1800 2    50   Input ~ 0
PA4
Text GLabel 5500 1900 2    50   Input ~ 0
PA5
Text GLabel 5500 2000 2    50   Input ~ 0
PA6
Text GLabel 5500 2100 2    50   Input ~ 0
PA7
Text GLabel 5500 2200 2    50   Input ~ 0
PA8
$Comp
L USB-MINI-B USB1
U 1 1
P 7000 1200
F 0 "USB1" H 6750 1650 60  0000 C CNN
F 1 "USB-MINI-B" H 6950 700 60  0000 C CNN
F 2 "" H 7000 1200 60  0000 C CNN
F 3 "" H 7000 1200 60  0000 C CNN
	1    7000 1200
	-1   0    0    -1  
$EndComp
Wire Wire Line
	6450 900  6450 1950
Wire Wire Line
	6450 1950 8500 1950
Wire Wire Line
	7550 1500 7600 1500
Wire Wire Line
	7600 1500 7600 1800
Wire Wire Line
	7600 1800 6450 1800
Connection ~ 6450 1800
Wire Wire Line
	7550 1200 7850 1200
Wire Wire Line
	7850 1450 7700 1450
Wire Wire Line
	7700 1450 7700 1200
Connection ~ 7700 1200
Text GLabel 9700 1000 0    50   Input ~ 0
GND
Wire Wire Line
	9700 1000 9950 1000
$Comp
L CONN_6X2 P1
U 1 1
P 3400 6050
F 0 "P1" H 3400 6400 60  0000 C CNN
F 1 "CONN_6X2" H 3400 5700 60  0000 C CNN
F 2 "" H 3400 6050 60  0000 C CNN
F 3 "" H 3400 6050 60  0000 C CNN
	1    3400 6050
	1    0    0    -1  
$EndComp
$Comp
L LT1129CST-3.3 U2
U 1 1
P 7150 2450
F 0 "U2" H 6900 2650 50  0000 C CNN
F 1 "AMS1117-3.3" H 7300 2650 50  0000 C CNN
F 2 "SOT-223" H 7150 2550 35  0000 C CIN
F 3 "" H 7150 2450 60  0000 C CNN
	1    7150 2450
	1    0    0    -1  
$EndComp
Wire Wire Line
	7600 2400 8650 2400
Wire Wire Line
	7850 2650 7850 2400
Connection ~ 7850 2400
Wire Wire Line
	8300 2650 8300 2400
Connection ~ 8300 2400
Wire Wire Line
	6600 3050 6600 3200
Wire Wire Line
	9200 900  9200 2100
Connection ~ 9200 900 
Wire Wire Line
	6600 2100 6600 2650
Wire Wire Line
	6600 2400 6700 2400
Connection ~ 6600 2400
Wire Wire Line
	9200 2100 6600 2100
Wire Wire Line
	8500 800  8350 800 
Wire Wire Line
	8350 800  8350 900 
Connection ~ 8350 900 
Text GLabel 750  6250 0    50   Input ~ 0
GND
Wire Wire Line
	1050 5450 850  5450
Wire Wire Line
	850  5450 850  6950
Wire Wire Line
	850  6950 1050 6950
Wire Wire Line
	750  6250 850  6250
Connection ~ 850  6250
$EndSCHEMATC
